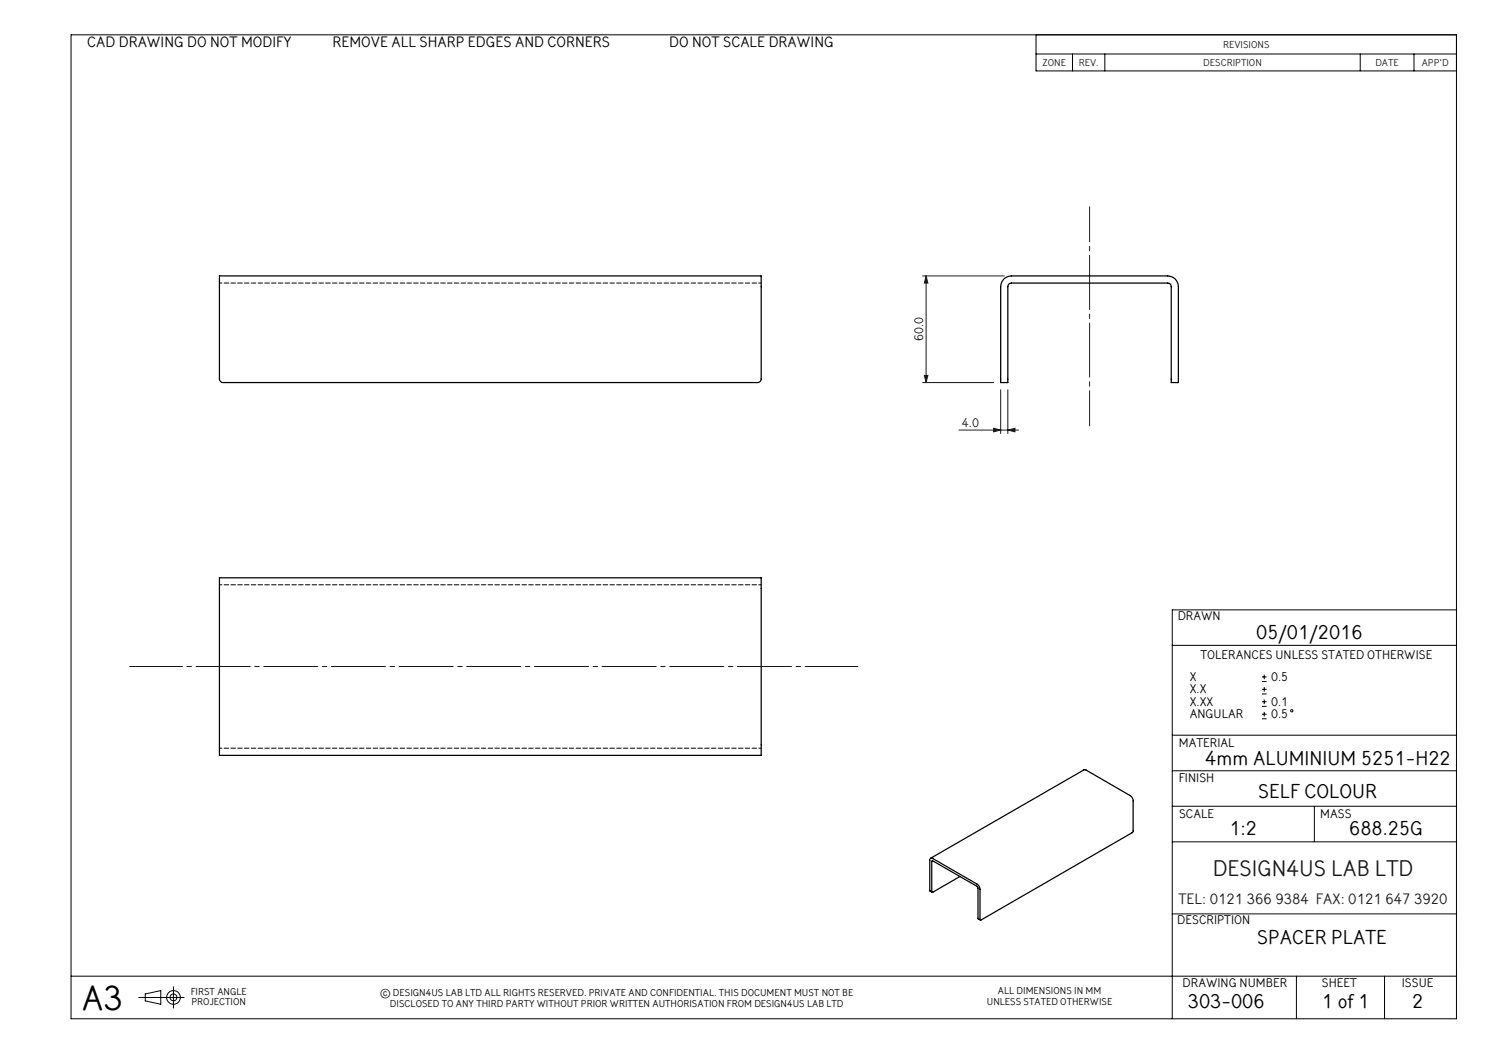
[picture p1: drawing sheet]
<svg xmlns="http://www.w3.org/2000/svg" width="420mm" height="297mm" viewBox="0 0 420 297" stroke-linecap="round" stroke-linejoin="round" font-family="sans-serif">
<g fill="none" stroke="#000" stroke-width=".28">
<path d="M20 9.8h390v277h-390zM291.6 9.8v10.2h118.4M291.6 15.2h118.4M301.9 15.2v4.8M311 15.2v4.8M382.9 15.2v4.8M398 15.2v4.8M410 171.7h-80v115.1M330 181.7h80M355.2 191.9h1.4M355.2 190.6h1.4M355.2 195.4h1.4"/>
<path d="M355.2 194.1h1.4M355.2 198.9h1.4M355.2 197.6h1.4M355.9 189.9v1.3M355.9 193.4v1.3M355.9 196.9v1.3M330 217h80M330 207h80M355.2 202.3h1.4M355.2 201.1h1.4M355.9 200.4v1.3M330 237h80"/>
<path d="M330 227h80M370 227v10M330 257.3h80M20 274.8h390M40.9 279.8l4.4-.9v3.8l-4.4-.9zM48.8 277.8v6M364.9 274.8v12M389.7 274.8v12M39.1 280.8h12.7"/>
<circle cx="363.6" cy="200.1" r=".32"/>
<circle cx="48.8" cy="280.8" r="1.92"/>
<circle cx="48.8" cy="280.8" r=".95"/>
</g>
<path d="M259.7 77.7h23M260.7 77.7l.5 2h-1zM260.7 77.7v30M259.7 107.7h20M260.2 105.7h1l-.5 2zM281.7 109.7v12.4M283.7 109.7v12.4M269.9 121.1h16.8M279.7 120.6l2 .5-2 .5zM283.7 121.1l2-.5v1z" fill="none" stroke="#191924" stroke-width=".28"/>
<path d="M306.7 58.2v61.7" fill="none" stroke="#191924" stroke-width=".28" stroke-dasharray="15.2 1.3 1.3 1.3" stroke-dashoffset="5.3"/>
<path d="M36.5 187.6h205" fill="none" stroke="#191924" stroke-width=".28" stroke-dasharray="15.2 1.3 1.3 1.3" stroke-dashoffset=".4"/>
<g fill="#191924">
<path d="M260.7 77.7l.5 2h-1zM260.2 105.7h1l-.5 2z"/>
<path d="M279.7 120.6l2 .5-2 .5zM283.7 121.1l2-.5v1z"/>
</g>
<path d="M61.8 77.7h152.5v29a1.02 1.02 0 0 1-1 1h-150.5a.96 .96 0 0 1-1-1zM282.6 78.6l1-.7 1.1-.2h44a3 3 0 0 1 3 3v27h-2v-27a.97 .97 0 0 0-1-1h-44a.97 .97 0 0 0-1 1v27h-2v-27a3.3 3.3 0 0 1 .9-2.1zM61.8 162.7h152.5v50h-152.5zM262 241.6l43.2-24.9 .5 .1 12.6 7.3 .6 .9 .1 9.1-.2 .3-42.7 24.6-.2-.1v-8.6l-.4-1-12.9-7.6a.51 .51 0 0 0-.6-.1 .51 .51 0 0 0-.3 .6v8.6l.7 .4M270.2 246.8l-7.8 4.4-.1-8.8 12.9 7.3 .1 8.9 .6 .4" fill="none" stroke="#000" stroke-width=".35"/>
<path d="M214.3 79.7h-152.5M214.3 164.6h-152.5M61.8 210.6h152.5" fill="none" stroke="#000" stroke-width=".28" stroke-dasharray="1.3 .6" stroke-dashoffset=".6"/>
<text font-size="9.9" x="23" y="284.3">A3</text>
<text font-size="6.3" fill="#191924" x="341.4" y="246.5">DESIGN4US LAB LTD</text>
<g font-size="5.6">
<text x="353.6" y="179.8">05/01/2016</text>
<text x="339.3" y="215.2">4mm ALUMINIUM 5251-H22</text>
<text x="354.2" y="224.7">SELF COLOUR</text>
<text x="346.1" y="235">1:2</text>
<text x="379.8" y="235">688.25G</text>
<text x="353.9" y="265.8">SPACER PLATE</text>
<text x="334.4" y="283.8">303-006</text>
<text x="372.1" y="283.8">1 of 1</text>
<text x="397.5" y="283.8">2</text>
</g>
<g font-size="4.2">
<text x="24.5" y="13.2">CAD DRAWING DO NOT MODIFY</text>
<text x="93.6" y="13.2">REMOVE ALL SHARP EDGES AND CORNERS</text>
<text x="188.4" y="13.2">DO NOT SCALE DRAWING</text>
</g>
<text font-size="4.2" fill="#191924" x="331.7" y="254.5">TEL: 0121 366 9384 FAX: 0121 647 3920</text>
<g font-size="3.5" fill="#191924">
<text x="259.8" y="96.1" transform="rotate(-90 259.8 96.1)">60.0</text>
<text x="270.8" y="120.2">4.0</text>
</g>
<g font-size="3.5">
<text x="331.5" y="174.6">DRAWN</text>
<text x="337.9" y="185.6">TOLERANCES UNLESS STATED OTHERWISE</text>
<text x="334.9" y="191.7">X</text>
<text x="357.8" y="191.7">0.5</text>
<text x="334.9" y="195.2">X.X</text>
<text x="334.9" y="198.7">X.XX</text>
<text x="334.9" y="202.2">ANGULAR</text>
<text x="357.8" y="198.7">0.1</text>
<text x="357.8" y="202.2">0.5</text>
<text x="331.9" y="210.2">MATERIAL</text>
<text x="331.9" y="220.2">FINISH</text>
<text x="331.9" y="230.2">SCALE</text>
<text x="371.7" y="230.2">MASS</text>
<text x="331.4" y="260.2">DESCRIPTION</text>
<text x="332.9" y="277.9">DRAWING NUMBER</text>
<text x="372.1" y="277.9">SHEET</text>
<text x="394.6" y="277.9">ISSUE</text>
</g>
<g font-size="2.8" fill="#191924">
<text x="344.3" y="13.6">REVISIONS</text>
<text x="293.5" y="18.7">ZONE</text>
<text x="303.7" y="18.7">REV.</text>
<text x="338.7" y="18.7">DESCRIPTION</text>
<text x="387.2" y="18.7">DATE</text>
<text x="400.2" y="18.6">APP'D</text>
</g>
<g font-size="2.8">
<text x="53.7" y="280.1">FIRST ANGLE</text>
<text x="107" y="280.4">© DESIGN4US LAB LTD ALL RIGHTS RESERVED. PRIVATE AND CONFIDENTIAL. THIS DOCUMENT MUST NOT BE</text>
<text x="280.9" y="279.8">ALL DIMENSIONS IN MM</text>
<text x="53.9" y="283.1">PROJECTION</text>
<text x="109.8" y="283.4">DISCLOSED TO ANY THIRD PARTY WITHOUT PRIOR WRITTEN AUTHORISATION FROM DESIGN4US LAB LTD</text>
<text x="277.8" y="282.8">UNLESS STATED OTHERWISE</text>
</g>
</svg>
